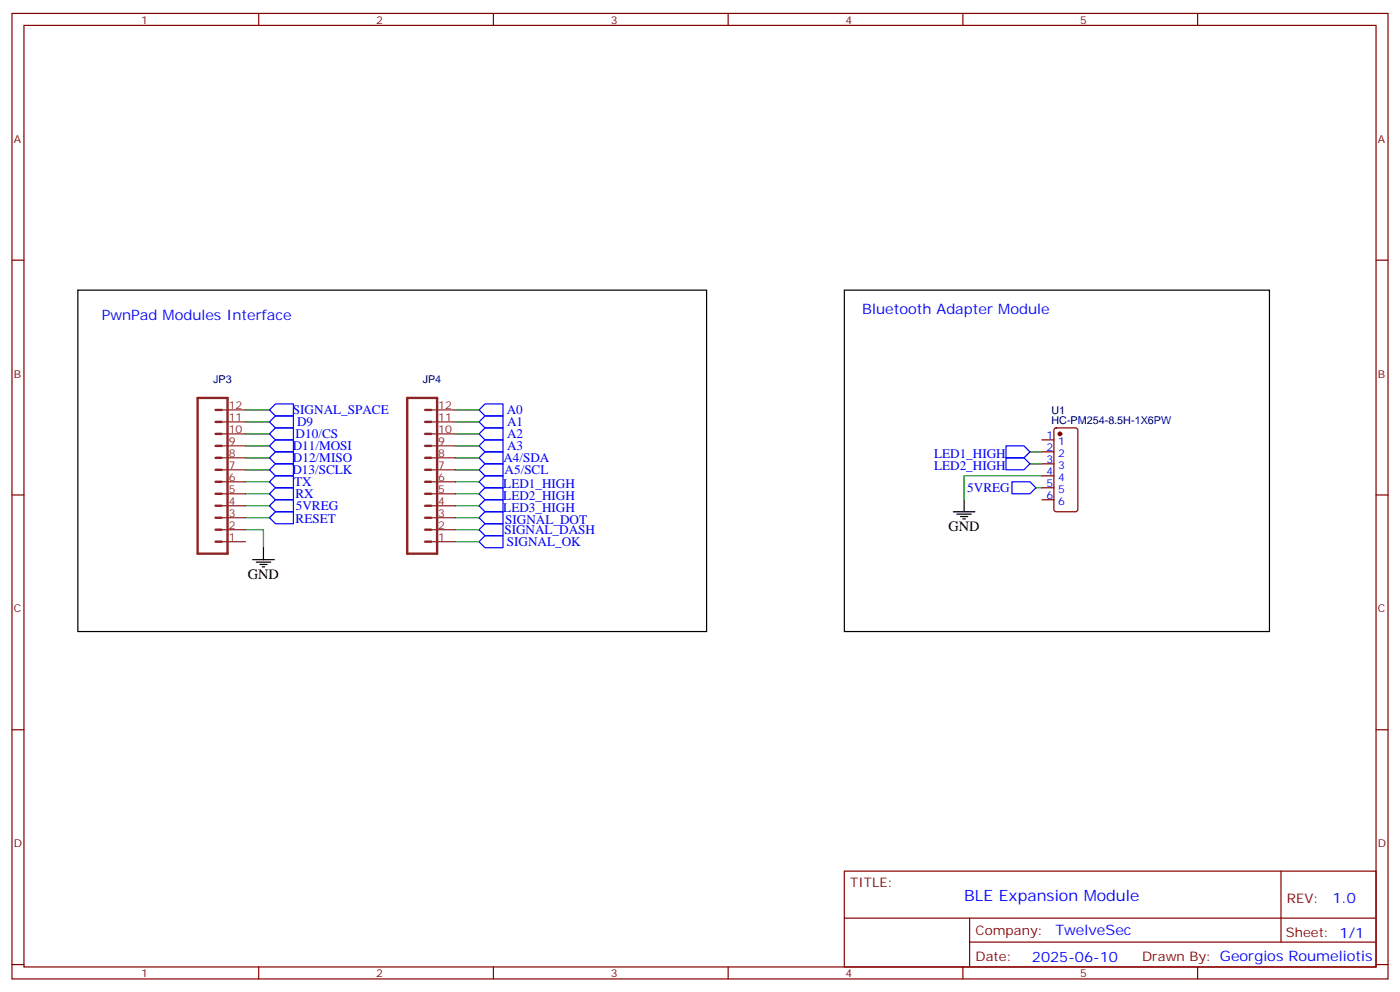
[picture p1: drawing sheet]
<svg xmlns="http://www.w3.org/2000/svg" width="412mm" height="292mm" viewBox="0 0 412 292" stroke-linecap="round" stroke-linejoin="round" font-family="sans-serif">
<g fill="none" stroke="#870000" stroke-width=".35">
<path d="M3.5 4h405.4v284.3h-405.4zM7.1 7.5h398.2v277.3h-398.2zM76.2 4v3.5M145.3 4v3.5M214.5 4v3.5M283.6 4v3.5M352.8 4v3.5M3.5 76.6h3.6M405.3 76.6h3.6M306.9 129.5h3.5M306.9 133.1h3.5M306.9 136.6h3.5"/>
<path d="M310.7 126.2l.4-.2h5.7l.6 .4 .1 23.6-.5 .7h-5.9l-.6-.5-.1-23.5zM3.5 145.8h3.6M306.9 140.1h3.5M306.9 143.7h3.5M306.9 147.2h3.5M405.3 145.8h3.6M3.5 214.9h3.6M405.3 214.9h3.6M248.7 256.5h156.6v28.3h-156.6zM377.3 256.6v20.8M248.7 270.4h156.5M285.6 277.4h119.6"/>
<path d="M285.6 270.4v14.1M3.5 284.1h3.6M76.2 284.8v3.5M145.3 284.8v3.5M214.5 284.8v3.5M283.6 284.8v3.5M352.8 284.8v3.5M405.3 284.1h3.6"/>
</g>
<path d="M22.9 85.4h185.2v100.6h-185.2zM248.7 85.4h125.2v100.6h-125.2zM280.8 150.7h6.4M281.9 151.4h4.2M282.9 152.1h2.1M283.6 152.8h.7M284 147.2v3.5M74.4 164.8h6.4M75.5 165.5h4.2M76.6 166.2h2.1M77.3 166.9h.7M77.6 161.3v3.5" fill="none" stroke="#000" stroke-width=".35"/>
<g fill="none" stroke="#008700" stroke-width=".35">
<path d="M72.3 120.7h7.1M72.3 124.2h7.1M72.3 127.8h7.1M72.3 131.3h7.1M72.3 134.8h7.1M72.3 138.4h7.1M134.1 120.7h7M134.1 124.2h7M134.1 127.8h7M134.1 131.3h7M134.1 134.8h7M134.1 138.4h7"/>
<path d="M303.4 133.1h3.5M303.4 136.6h3.5M72.3 156h5.3v5.3M72.3 148.9h7.1M72.3 145.4h7.1M72.3 141.9h7.1M72.3 152.5h7.1M134.1 141.9h7M134.1 145.4h7M134.1 148.9h7M134.1 152.5h7M134.1 156h7"/>
<path d="M134.1 159.5h7M305.2 143.7h1.7M306.9 140.1h-22.9v7.1"/>
</g>
<g fill="none" stroke="#00f" stroke-width=".35">
<path d="M81.1 119h5.3v3.5h-5.3l-1.7-1.8zM142.9 119h5.3v3.5h-5.3l-1.8-1.8zM81.1 122.5h5.3v3.5h-5.3l-1.7-1.8zM81.1 126h5.3v3.5h-5.3l-1.7-1.7zM81.1 129.5h5.3v3.6h-5.3l-1.7-1.8zM81.1 133.1h5.3v3.5h-5.3l-1.7-1.8zM81.1 136.6h5.3v3.5h-5.3l-1.7-1.7zM141.1 127.8l1.8-1.8h5.3v3.5h-5.3zM141.1 134.8l1.8-1.7h5.3v3.5h-5.3zM142.9 122.5h5.3v3.5h-5.3l-1.8-1.8zM142.9 129.5h5.3v3.6h-5.3l-1.8-1.8zM142.9 136.6h5.3v3.5h-5.3l-1.8-1.7z"/>
<path d="M296.3 134.8h5.3l1.8 1.8-1.8 1.8h-5.3zM296.3 131.3h5.3l1.8 1.8-1.8 1.7h-5.3zM79.4 152.5l1.7-1.8h5.3v3.5h-5.3zM79.4 148.9l1.7-1.7h5.3v3.5h-5.3zM79.4 141.9l1.7-1.8h5.3v3.6h-5.3zM79.4 145.4l1.7-1.7h5.3v3.5h-5.3zM141.1 145.4l1.8-1.7h5.3v3.5h-5.3zM141.1 152.5l1.8-1.8h5.3v3.5h-5.3zM141.1 159.5l1.8-1.7h5.3v3.5h-5.3zM142.9 140.1h5.3v3.6h-5.3l-1.8-1.8zM142.9 147.2h5.3v3.5h-5.3l-1.8-1.8zM142.9 154.2h5.3v3.6h-5.3l-1.8-1.8z"/>
<path d="M298.1 141.9h5.3l1.8 1.8-1.8 1.7h-5.3z"/>
</g>
<g fill="none" stroke="#8c2424" stroke-width=".71">
<path d="M58.2 117.2h8.8v45.9h-8.8zM119.9 117.2h8.9v45.9h-8.9zM63.5 138.4h1.8M63.5 134.8h1.8M63.5 131.3h1.8M63.5 127.8h1.8M63.5 124.2h1.8M63.5 120.7h1.8M125.2 138.4h1.8M125.2 134.8h1.8M125.2 131.3h1.8M125.2 127.8h1.8"/>
<path d="M125.2 124.2h1.8M125.2 120.7h1.8M63.5 152.5h1.8M63.5 156h1.8M63.5 159.5h1.8M63.5 145.4h1.8M63.5 148.9h1.8M63.5 141.9h1.8M125.2 152.5h1.8M125.2 156h1.8M125.2 159.5h1.8M125.2 145.4h1.8"/>
<path d="M125.2 148.9h1.8M125.2 141.9h1.8"/>
</g>
<g fill="none" stroke="#8c2424" stroke-width=".35">
<path d="M65.3 138.4h7M65.3 134.8h7M65.3 131.3h7M65.3 127.8h7M65.3 124.2h7M65.3 120.7h7M127 138.4h7.1M127 134.8h7.1M127 131.3h7.1M127 127.8h7.1M127 124.2h7.1M127 120.7h7.1"/>
<path d="M65.3 159.5h7M65.3 156h7M65.3 152.5h7M65.3 148.9h7M65.3 145.4h7M65.3 141.9h7M127 159.5h7.1M127 156h7.1M127 152.5h7.1M127 148.9h7.1M127 145.4h7.1M127 141.9h7.1"/>
</g>
<circle cx="312.2" cy="127.8" r=".53" fill="#870000" stroke="#870000" stroke-width=".35"/>
<text font-size="4.6" fill="#00f" x="284" y="265.4">BLE Expansion Module</text>
<g font-size="4.2" fill="#00f">
<text x="30" y="94.3">PwnPad Modules Interface</text>
<text x="254" y="92.5">Bluetooth Adapter Module</text>
<text x="392.5" y="265.8">1.0</text>
<text x="310.9" y="275.4">TwelveSec</text>
<text x="304" y="283.2">2025-06-10</text>
</g>
<g font-size="4.2">
<text x="279.4" y="156.4">GND</text>
<text x="73" y="170.5">GND</text>
</g>
<g font-size="3.9" fill="#00f">
<text x="86.3" y="122">SIGNAL_SPACE</text>
<text x="87.5" y="125.6">D9</text>
<text x="149.3" y="122">A0</text>
<text x="149.4" y="125.6">A1</text>
<text x="87.1" y="129">D10/CS</text>
<text x="149.4" y="129.1">A2</text>
<text x="86.2" y="132.6">D11/MOSI</text>
<text x="86.3" y="136.1">D12/MISO</text>
<text x="148.3" y="136.1">A4/SDA</text>
<text x="149.4" y="132.6">A3</text>
<text x="275.2" y="134.8">LED1_HIGH</text>
<text x="86.1" y="139.6">D13/SCLK</text>
<text x="86.7" y="143.1">TX</text>
<text x="148.3" y="143.7">LED1_HIGH</text>
<text x="148.6" y="139.6">A5/SCL</text>
<text x="275.2" y="138.4">LED2_HIGH</text>
<text x="87" y="146.6">RX</text>
<text x="148.3" y="147.2">LED2_HIGH</text>
<text x="284.9" y="144.9">5VREG</text>
<text x="87.1" y="153.9">RESET</text>
<text x="87.1" y="150.2">5VREG</text>
<text x="148.3" y="150.7">LED3_HIGH</text>
<text x="148.8" y="154.2">SIGNAL_DOT</text>
<text x="148.6" y="157.3">SIGNAL_DASH</text>
<text x="149.3" y="160.8">SIGNAL_OK</text>
</g>
<g font-size="3.9" fill="#800">
<text x="250.5" y="261.1">TITLE:</text>
<text x="379.1" y="265.8">REV:</text>
<text x="287.4" y="275.3">Company:</text>
<text x="378.7" y="275.9">Sheet: 1/1</text>
<text x="287.4" y="283">Date:</text>
<text x="336.4" y="283.1">Drawn By: Georgios Roumeliotis</text>
</g>
<g font-size="3.2" fill="#800">
<text x="41.6" y="6.9">1</text>
<text x="110.8" y="6.9">2</text>
<text x="179.9" y="6.9">3</text>
<text x="249.1" y="6.9">4</text>
<text x="318.2" y="6.9">5</text>
<text x="4.1" y="42.1">A</text>
<text x="405.9" y="42.1">A</text>
<text x="4.1" y="111.2">B</text>
<text x="405.9" y="111.2">B</text>
<text x="4.1" y="180.3">C</text>
<text x="405.9" y="180.3">C</text>
<text x="4.1" y="249.5">D</text>
<text x="405.9" y="249.5">D</text>
<text x="41.6" y="287.8">1</text>
<text x="110.8" y="287.8">2</text>
<text x="179.9" y="287.8">3</text>
<text x="249.1" y="287.8">4</text>
<text x="318.2" y="287.8">5</text>
</g>
<g font-size="3.2" fill="#000080">
<text x="62.8" y="112.8">JP3</text>
<text x="124.5" y="112.8">JP4</text>
<text x="309.7" y="124.8">HC-PM254-8.5H-1X6PW</text>
<text x="309.7" y="121.9">U1</text>
</g>
<g font-size="3.2" fill="#8d2323">
<text x="67.4" y="123.9">11</text>
<text x="67.4" y="120.4">12</text>
<text x="129.1" y="123.9">11</text>
<text x="129.1" y="120.4">12</text>
<text x="67.4" y="131">9</text>
<text x="67.4" y="127.4">10</text>
<text x="129.1" y="131">9</text>
<text x="129.1" y="127.4">10</text>
<text x="67.4" y="134.5">8</text>
<text x="129.1" y="134.5">8</text>
<text x="67.4" y="141.5">6</text>
<text x="67.4" y="138">7</text>
<text x="129.1" y="141.5">6</text>
<text x="129.1" y="138">7</text>
<text x="67.4" y="148.6">4</text>
<text x="67.4" y="145.1">5</text>
<text x="129.1" y="148.6">4</text>
<text x="129.1" y="145.1">5</text>
<text x="67.4" y="155.6">2</text>
<text x="67.4" y="152.1">3</text>
<text x="129.1" y="155.6">2</text>
<text x="129.1" y="152.1">3</text>
<text x="67.4" y="159.2">1</text>
<text x="129.1" y="159.2">1</text>
</g>
<g font-size="3.2" fill="#00f">
<text x="308.3" y="129.2">1</text>
<text x="311.7" y="131">1</text>
<text x="308.3" y="132.7">2</text>
<text x="308.3" y="136.2">3</text>
<text x="311.7" y="134.5">2</text>
<text x="308.3" y="139.8">4</text>
<text x="308.3" y="143.3">5</text>
<text x="311.7" y="138">3</text>
<text x="311.7" y="141.5">4</text>
<text x="308.3" y="146.8">6</text>
<text x="311.7" y="145.1">5</text>
<text x="311.7" y="148.6">6</text>
</g>
</svg>
